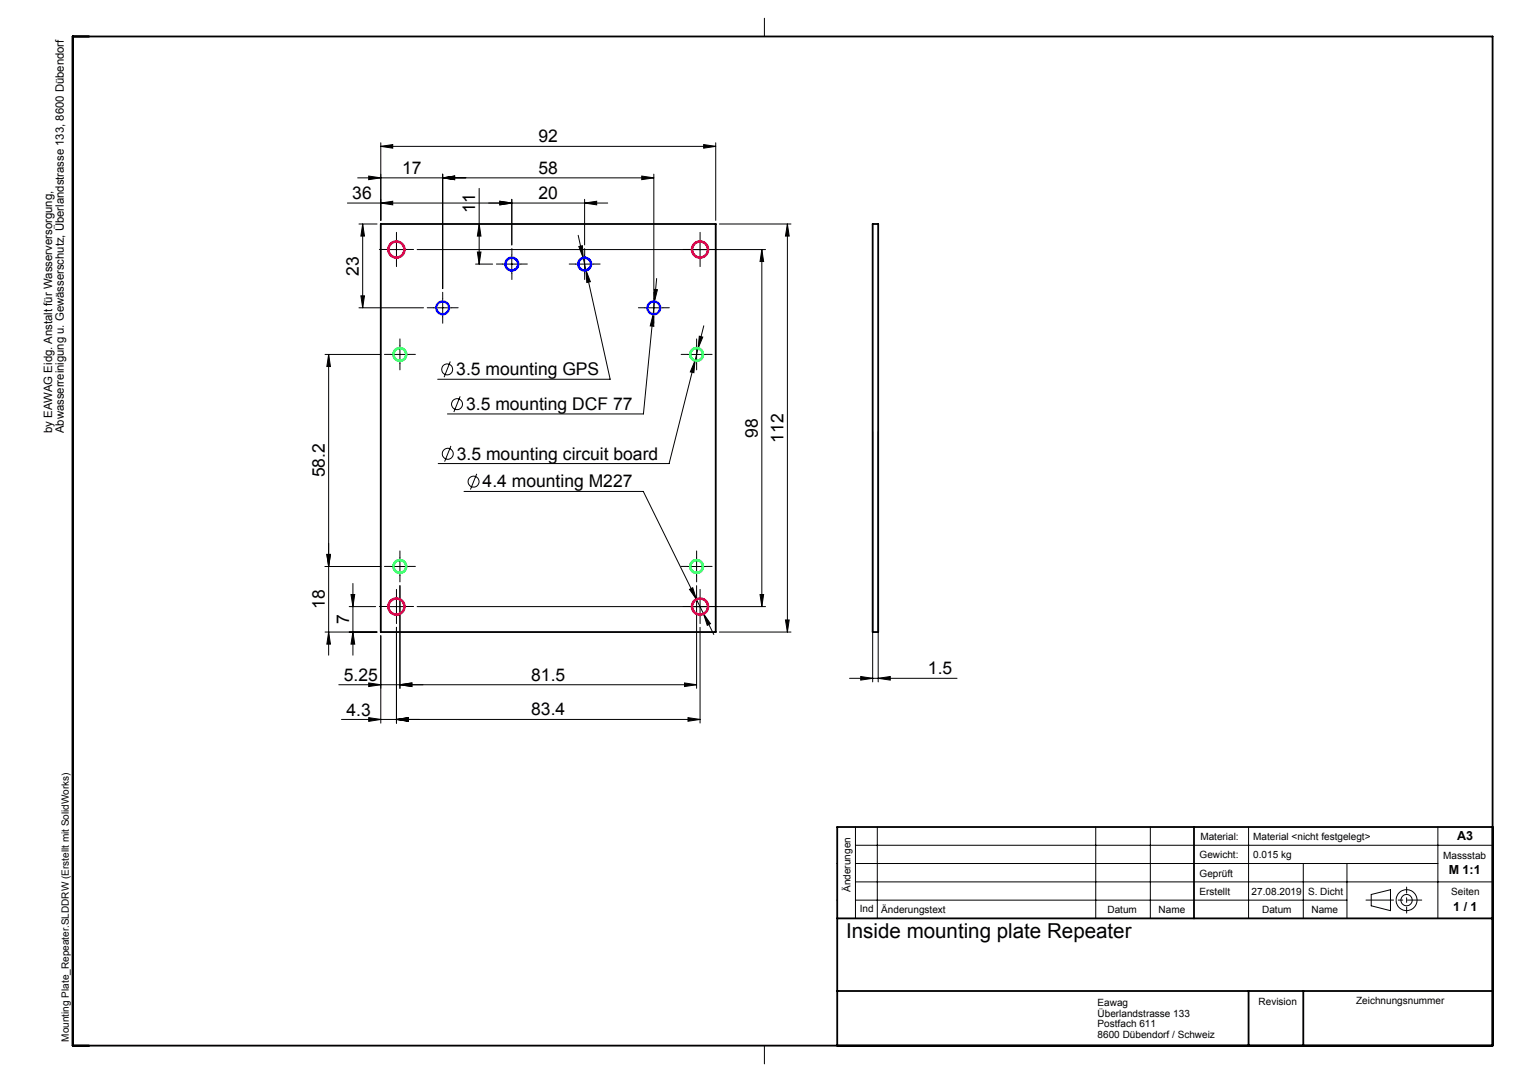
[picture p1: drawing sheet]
<svg xmlns="http://www.w3.org/2000/svg" width="420mm" height="297mm" viewBox="0 0 420 297" stroke-linecap="round" stroke-linejoin="round" font-family="sans-serif">
<g fill="none" stroke="#000" stroke-width=".27">
<path d="M210 5v5M104.6 39.2v21.3M193.3 39.7l3.3 .5-3.3 .5zM196.6 39.2v21.3M95.4 55.7h71.5M98.2 48.8h81.4M101.3 48.3l3.3 .5-3.3 .5zM104.6 55.7l3.3-.5v1zM104.6 40.2l3.3-.5v1zM104.6 40.2h92M121.6 48.8l3.3-.5v1zM121.6 47.8v31.4"/>
<path d="M131.6 51.7v20.8M137.3 55.2l3.3 .5-3.3 .5zM140.6 54.7v12.5M160.6 55.7l3.3-.5v1zM160.6 54.7v12.5M176.3 48.3l3.3 .5-3.3 .5zM179.6 47.8v31.4M98.6 61.5h5M99.6 61.5l.5 3.3h-1zM99.6 61.5v23M106.4 68.5h5M108.9 66v5"/>
<path d="M114.6 68.5h95.7M130.6 72.5h4.7M131.1 69.2h1l-.5 3.3zM131.6 61.5l.5 3.3h-1zM138.1 72.5h5M140.6 70v5M158.1 72.5h5M158.8 64.6l1.4 6.2M159 67.7l1-.3 .2 3.4zM160.2 70.8l.8 3.4M160.6 70v5M161 74.2l1.2 3.1-1 .2z"/>
<path d="M161 74.2l6.6 29.9h-47.4M179.6 79.4l1 .1-.8 3.3zM180.4 76.4l-.6 6.4M192.3 66v5M197.6 61.5h19.7M209.3 68.5v98M209.3 68.5l.5 3.3h-1zM216.3 61.5l.5 3.3h-1zM216.3 61.5v112M89.3 97.3h15.3M90.3 97.3l.5 3.3h-1zM90.3 97.3v82.5"/>
<path d="M98.6 84.5h17.7M99.1 81.2h1l-.5 3.3zM107.4 97.3h4.9M109.9 94.8v5M119.1 84.5h5M121.6 82v5M123.7 99.2l-1.7 4.3M177.1 84.5h5M179.4 86.3l.2 3.3-1-.1zM179.4 86.3l-2.7 27.3h-53.8M179.6 82v5M179.8 82.8l-.4 3.5"/>
<path d="M188.8 97.3h5.1M190.9 99l-.3 3.3-1-.2zM191.3 94.8v5M192.1 92.3l.9 .2-1.2 3.1zM193.3 89.4l-9.5 37.8h-63.4M126.4 108.8l-1.7 4.3M239.7 118.5v68.7M241.2 118.5v68.7M123.9 122.4l-1.8 4.3M127.5 134.9h49.2l14.6 29.6M131 130.1l-1.8 4.3M89.3 155.5h15.3"/>
<path d="M89.8 152.2h1l-.5 3.3zM107.4 155.5h4.9M109.9 153v5M188.8 155.5h5.1M191.3 153v5M89.3 173.5h14.3M90.3 173.5l.5 3.3h-1zM95.9 166.5h7.3M96.4 163.2h1l-.5 3.3zM96.9 173.5l.5 3.3h-1zM96.9 160.2v19.6M104.6 174.5v24"/>
<path d="M106.4 166.5h5M108.9 164v5M108.9 172.2v26.3M109.9 160.8v28.1M114.6 166.5h95.7M189.4 161.8l.9-.5 1 3.2zM191.3 164.5l2 4M191.3 160.8v28.1M192.3 164v5M192.3 172.2v26.3M193.3 168.5l1.9 2.7-.9 .5zM193.3 168.5l2.8 5.7"/>
<path d="M197.6 173.5h19.7M208.8 163.2h1l-.5 3.3zM215.8 170.2h1l-.5 3.3zM93.1 188h98.2M93.8 197.5h98.5M101.3 187.5l3.3 .5-3.3 .5zM101.3 197l3.3 .5-3.3 .5zM108.9 197.5l3.3-.5v1zM109.9 188l3.2-.5v1zM188 187.5l3.3 .5-3.3 .5zM189 197l3.3 .5-3.3 .5zM233.4 186.2h29.5"/>
<path d="M236.4 185.7l3.3 .5-3.3 .5zM241.2 186.2l3.3-.5v1zM229.8 237h.2M235 232h175M235 237h160M235 227v25.1M241 227v25.1M301 227v25.1M316 227v25.1M343 227v25.1M358 237v15.1M370 237v15.1"/>
<path d="M395 227v25.1M229.8 247.1h.2M235 242.1h175M235 247.1h135M376.7 245.5l5.3-1.3v5.8l-5.3-1.4zM210 287v5"/>
<circle cx="122.8" cy="101.4" r="1.51"/>
<circle cx="125.5" cy="110.9" r="1.51"/>
<circle cx="123" cy="124.6" r="1.51"/>
<circle cx="130.1" cy="132.2" r="1.51"/>
<circle cx="386.4" cy="247.1" r="1.55"/>
<circle cx="386.4" cy="247.1" r="2.87"/>
</g>
<g fill="none" stroke="#000" stroke-width=".27" stroke-dasharray="15.2 1.3 1.3 1.3">
<path d="M106.4 68.5h-2.2M108.9 66v-2.2M108.9 71v2.2M111.4 68.5h2.2M138.1 72.5h-1.7M140.6 70v-1.8M140.6 75v1.7M143.1 72.5h1.8M158.1 72.5h-1.7M160.6 70v-1.8M160.6 75v1.7M163.1 72.5h1.8"/>
<path d="M189.8 68.5h-2.2M192.3 66v-2.2M192.3 71v2.2M194.8 68.5h2.2M107.4 97.3h-1.8M109.9 94.8v-1.8M109.9 99.8v1.7M112.4 97.3h1.7M119.1 84.5h-1.7M121.6 82v-1.8M121.6 87v1.7M124.1 84.5h1.8"/>
<path d="M177.1 84.5h-1.7M179.6 82v-1.8M179.6 87v1.7M182.1 84.5h1.8M188.9 97.3h-1.8M191.4 94.8v-1.8M191.4 99.8v1.7M193.9 97.3h1.7M107.4 155.5h-1.8M109.9 153v-1.8M109.9 158v1.7M112.4 155.5h1.7"/>
<path d="M188.9 155.5h-1.8M191.4 153v-1.8M191.4 158v1.7M193.9 155.5h1.7M106.4 166.5h-2.2M108.9 164v-2.2M108.9 169v2.2M111.4 166.5h2.2M189.8 166.5h-2.2M192.3 164v-2.2M192.3 169v2.2M194.8 166.5h2.2"/>
</g>
<path d="M386.4 243.5v7.1" fill="none" stroke="#000" stroke-width=".27" stroke-dasharray="15.2 1.3 1.3 1.3" stroke-dashoffset="13.6"/>
<path d="M375.2 247.1h15.3" fill="none" stroke="#000" stroke-width=".27" stroke-dasharray="15.2 1.3 1.3 1.3" stroke-dashoffset="7.7"/>
<path d="M20 10h390v277h-390zM104.6 61.5h92v112h-92zM239.7 61.5h1.5v112h-1.5zM328 227v25.1M410 227h-180v60M230 252.1h180M230 272h180M343 272v15M358 272v15" fill="none" stroke="#000" stroke-width=".5"/>
<g fill="#000">
<path d="M104.6 40.2l3.3-.5v1zM193.3 39.7l3.3 .5-3.3 .5z"/>
<path d="M131.1 69.2h1l-.5 3.3zM131.6 61.5l.5 3.3h-1zM99.1 81.2h1l-.5 3.3zM99.6 61.5l.5 3.3h-1z"/>
<path d="M90.3 97.3l.5 3.3h-1zM89.8 152.2h1l-.5 3.3z"/>
<path d="M89.8 152.2h1l-.5 3.3zM90.3 173.5l.5 3.3h-1zM96.4 163.2h1l-.5 3.3zM96.9 173.5l.5 3.3h-1z"/>
<path d="M208.8 163.2h1l-.5 3.3zM209.3 68.5l.5 3.3h-1z"/>
<path d="M215.8 170.2h1l-.5 3.3zM216.3 61.5l.5 3.3h-1z"/>
<path d="M108.9 197.5l3.3-.5v1zM189 197l3.3 .5-3.3 .5zM109.9 188l3.2-.5v1zM188 187.5l3.3 .5-3.3 .5zM193.3 168.5l1 3.2 .9-.5zM189.4 161.8l1.9 2.7-1-3.2zM192.1 92.3l-.3 3.3 1.2-3.1zM190.9 99l-1.3 3.1 1 .2zM179.6 79.4l.2 3.4 .8-3.3zM179.4 86.3l-.8 3.2 1 .1zM159 67.7l1.2 3.1-.2-3.4zM161 74.2l.2 3.3 1-.2zM121.6 48.8l3.3-.5v1zM176.3 48.3l3.3 .5-3.3 .5zM137.3 55.2l3.3 .5-3.3 .5zM160.6 55.7l3.3-.5v1zM101.3 197l3.3 .5-3.3 .5zM108.9 197.5l3.3-.5v1zM101.3 48.3l3.3 .5-3.3 .5zM121.6 48.8l3.3-.5v1zM236.4 185.7l3.3 .5-3.3 .5zM241.2 186.2l3.3-.5v1z"/>
<path d="M109.9 188l3.2-.5v1zM101.3 187.5l3.3 .5-3.3 .5zM137.3 55.2l3.3 .5-3.3 .5zM104.6 55.7l3.3-.5v1z"/>
</g>
<g fill="none" stroke="#f00" stroke-width=".7">
<circle cx="108.9" cy="68.5" r="2.2"/>
<circle cx="192.3" cy="68.5" r="2.2"/>
<circle cx="108.9" cy="166.5" r="2.21"/>
<circle cx="192.3" cy="166.5" r="2.21"/>
</g>
<g fill="none" stroke="#00ff40" stroke-width=".7">
<circle cx="109.8" cy="97.3" r="1.75"/>
<circle cx="191.3" cy="97.3" r="1.76"/>
<circle cx="109.8" cy="155.5" r="1.74"/>
<circle cx="191.3" cy="155.5" r="1.75"/>
</g>
<g fill="none" stroke="#00f" stroke-width=".7">
<circle cx="140.6" cy="72.5" r="1.76"/>
<circle cx="160.6" cy="72.5" r="1.76"/>
</g>
<g fill="none" stroke="#8000ff" stroke-width=".7">
<circle cx="121.6" cy="84.5" r="1.76"/>
<circle cx="179.6" cy="84.5" r="1.75"/>
</g>
<text font-size="5.6" x="232.4" y="257.4">Inside mounting plate Repeater</text>
<g font-size="4.8">
<text x="147.9" y="39.1">92</text>
<text x="110.4" y="47.7">17</text>
<text x="147.9" y="47.7">58</text>
<text x="96.8" y="54.6">36</text>
<text x="130.6" y="58.4" transform="rotate(-90 130.6 58.4)">11</text>
<text x="147.9" y="54.6">20</text>
<text x="98.6" y="75.7" transform="rotate(-90 98.6 75.7)">23</text>
<text x="125.3" y="103">3.5 mounting GPS</text>
<text x="128" y="112.5">3.5 mounting DCF 77</text>
<text x="208.2" y="120.2" transform="rotate(-90 208.2 120.2)">98</text>
<text x="215.2" y="121.5" transform="rotate(-90 215.2 121.5)">112</text>
<text x="89.2" y="131.1" transform="rotate(-90 89.2 131.1)">58.2</text>
<text x="125.5" y="126.1">3.5 mounting circuit board</text>
<text x="132.6" y="133.8">4.4 mounting M227</text>
<text x="89.2" y="167.2" transform="rotate(-90 89.2 167.2)">18</text>
<text x="95.9" y="171.3" transform="rotate(-90 95.9 171.3)">7</text>
<text x="254.9" y="185.1">1.5</text>
<text x="94.4" y="186.9">5.25</text>
<text x="145.9" y="186.9">81.5</text>
<text x="95.2" y="196.4">4.3</text>
<text x="145.9" y="196.4">83.4</text>
</g>
<g font-size="3.4">
<text x="400.2" y="230.6">A3</text>
<text x="398" y="239.9">M 1:1</text>
<text x="399.2" y="250">1 / 1</text>
</g>
<g font-size="3.2">
<text x="14.3" y="118.9" transform="rotate(-90 14.3 118.9)">by EAWAG Eidg. Anstalt für Wasserversorgung,</text>
<text x="17.5" y="118.9" transform="rotate(-90 17.5 118.9)">Abwasserreinigung u. Gewässerschutz, Überlandstrasse 133, 8600 Dübendorf</text>
</g>
<g font-size="2.7">
<text x="329.7" y="230.6">Material:</text>
<text x="344.3" y="230.7">Material &lt;nicht festgelegt&gt;</text>
<text x="329.5" y="235.6">Gewicht:</text>
<text x="344.2" y="235.6">0.015 kg</text>
<text x="396.5" y="235.7">Massstab</text>
<text x="233.6" y="244.8" transform="rotate(-90 233.6 244.8)">Änderungen</text>
<text x="329.5" y="240.6">Geprüft</text>
<text x="329.5" y="245.6">Erstellt</text>
<text x="343.8" y="245.6">27.08.2019</text>
<text x="359.3" y="245.8">S. Dicht</text>
<text x="398.6" y="245.6">Seiten</text>
<text x="236.2" y="250.5">Ind</text>
<text x="242.1" y="250.6">Änderungstext</text>
<text x="304.2" y="250.6">Datum</text>
<text x="318.3" y="250.6">Name</text>
<text x="346.7" y="250.6">Datum</text>
<text x="360.3" y="250.6">Name</text>
<text x="345.7" y="275.8">Revision</text>
<text x="372.5" y="275.6">Zeichnungsnummer</text>
<text x="301.5" y="276">Eawag</text>
<text x="301.5" y="279">Überlandstrasse 133</text>
<text x="18.9" y="285.9" transform="rotate(-90 18.9 285.9)">Mounting Plate_Repeater.SLDDRW (Erstellt mit SolidWorks)</text>
<text x="301.5" y="282">Postfach 611</text>
<text x="301.5" y="285">8600 Dübendorf / Schweiz</text>
</g>
</svg>
